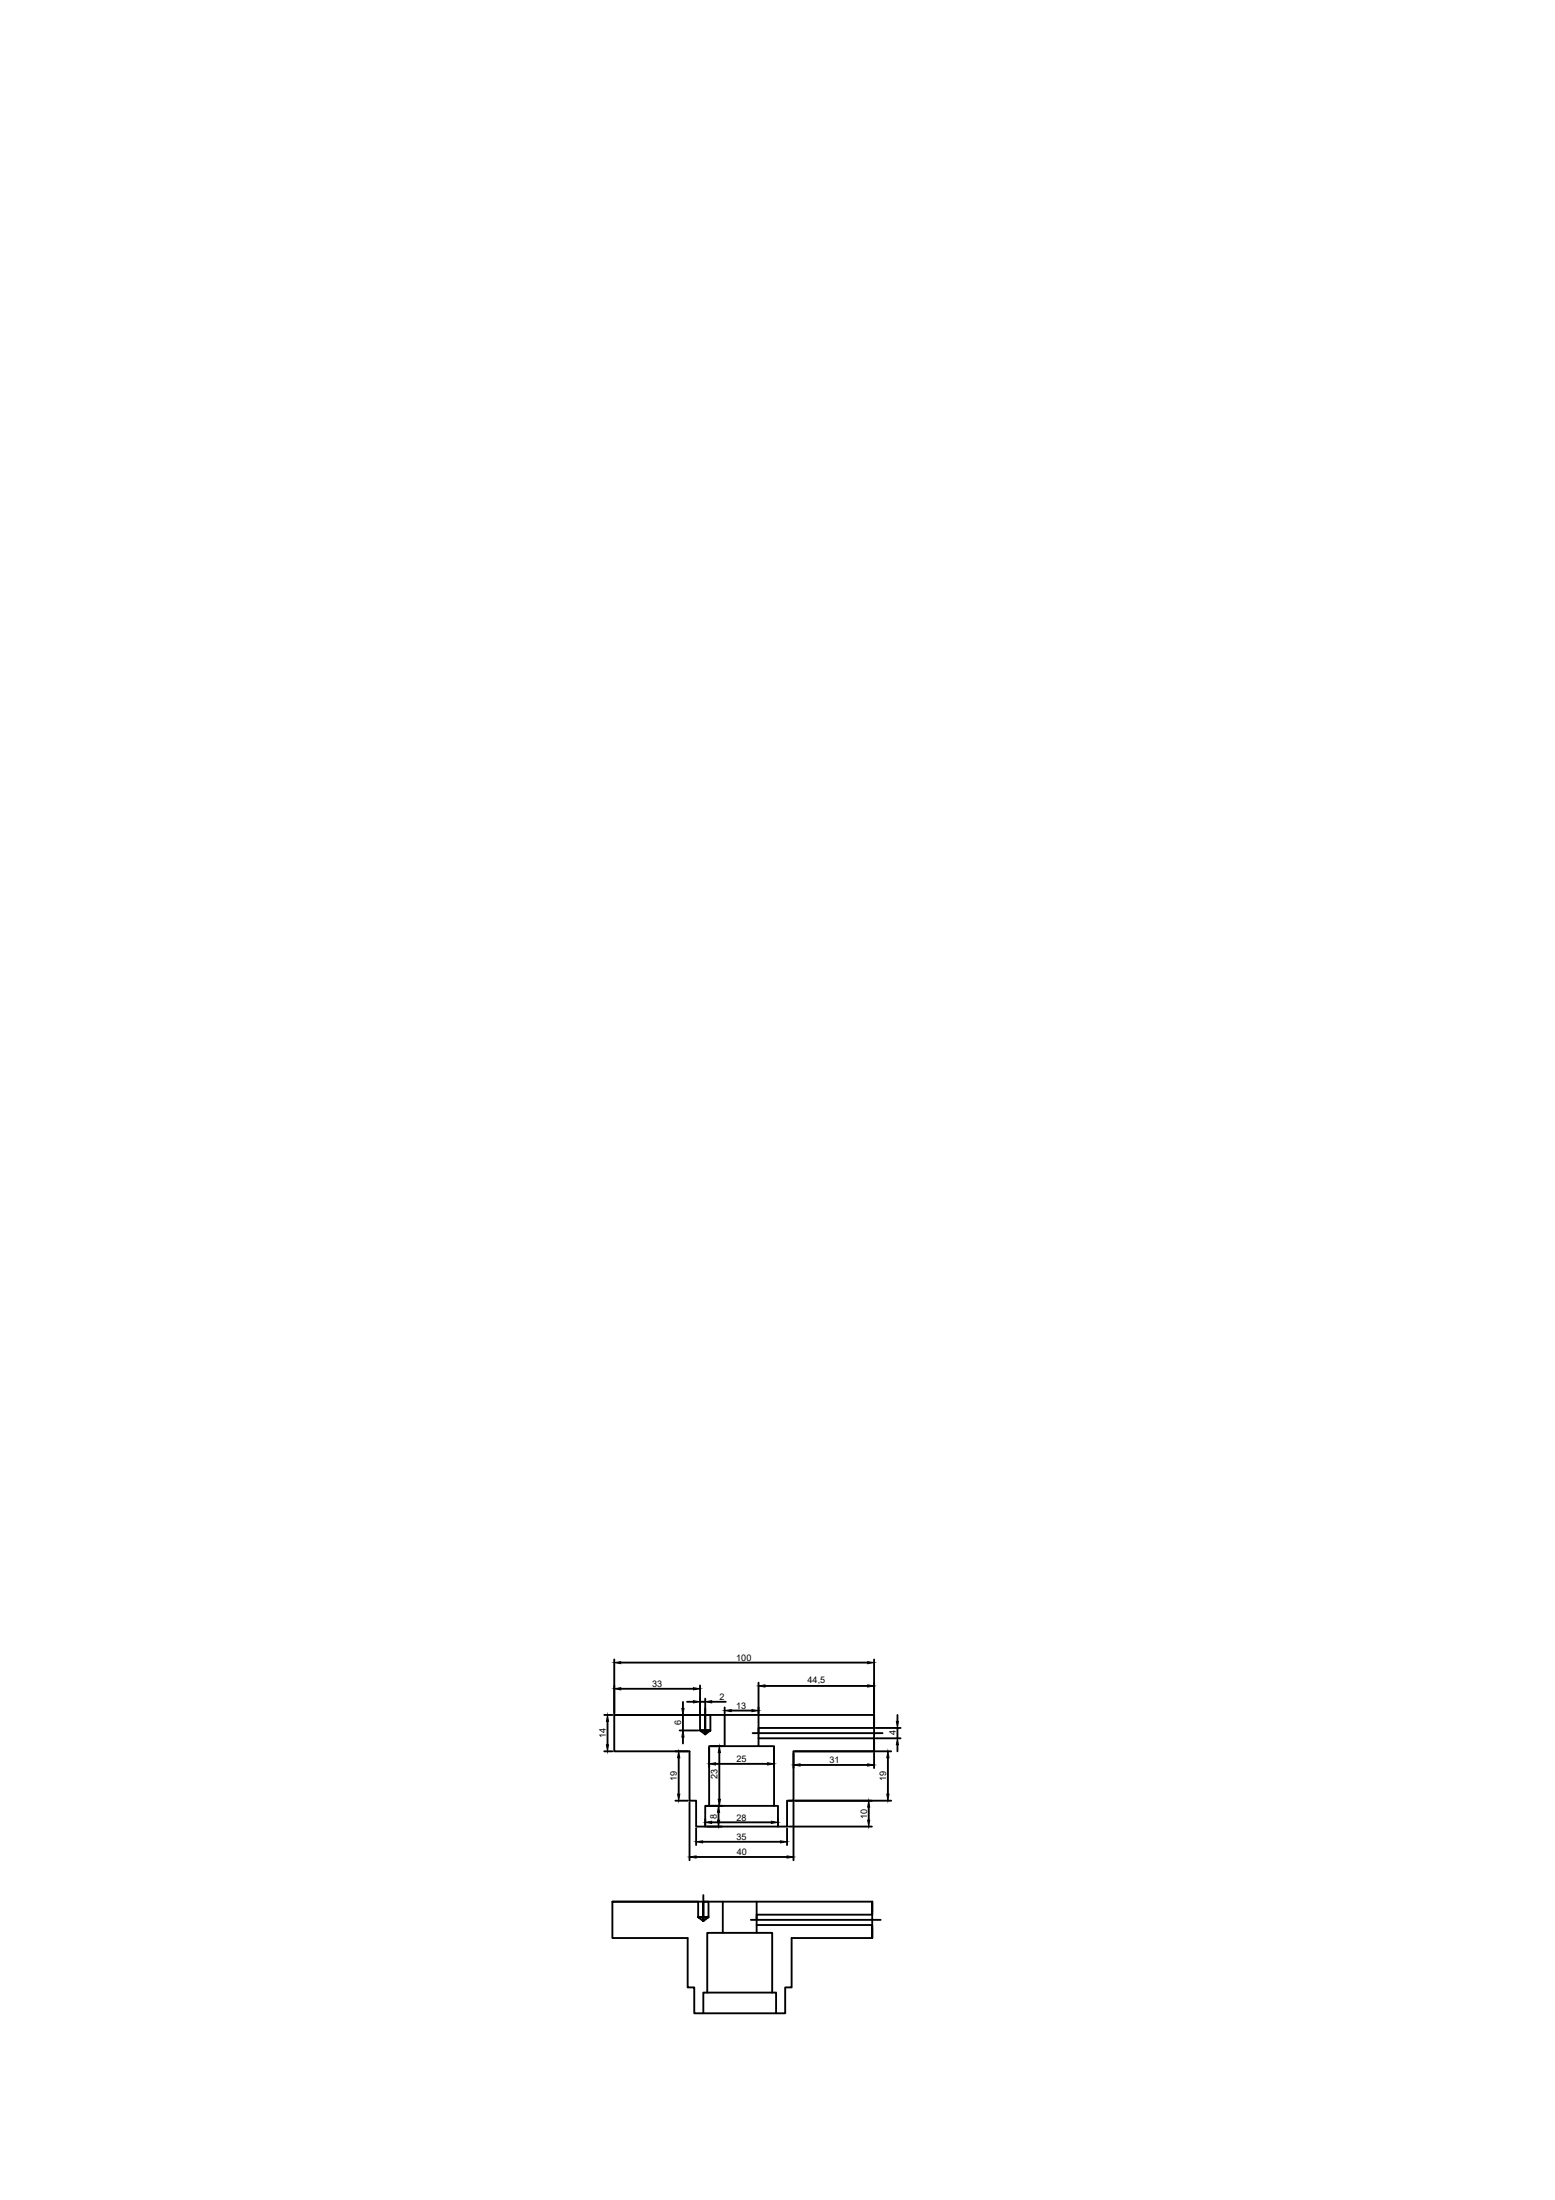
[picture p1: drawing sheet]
<svg xmlns="http://www.w3.org/2000/svg" width="210mm" height="297mm" viewBox="0 0 210 297" stroke-linecap="round" stroke-linejoin="round" font-family="sans-serif">
<!-- layer: 0 -->
<g fill="none" stroke="#000" stroke-width=".25">
<path d="M81.6 236.5h1.1M81.6 231.5h1.1M82 232.4v3.2M82.9 231.5h35.1v5h-10.9v6.6h-.9v3.5h-12.2v-3.5h-.9v-6.6h-10.2zM82.9 224.1v7.2M83.8 228h9.8M83.8 224.5h33.3M91.2 236.5h1.7M91.6 237.3v4.9M91.7 231.5h2.6M91.7 233.6h2.6M92.2 229.8v.9"/>
<path d="M92.2 231.5v2.1M92.2 234.5v.9M92.7 229.8h.9M94.5 227.6v3.7M94.5 229.8h.7M95.2 230.7v3.5l.7-.6h-1.4l.7 .6v-.6h.7v-2.1h-.7v2.1h-.7v-2.1h-11.6M95.2 229.3v2M95.7 236v2.6M95.9 235.8h1.6M96.1 229.8h1.9M96.6 238.2h7M97.1 236.6v6.3"/>
<path d="M97.8 230.5v.8M97.8 231.5v4.3M98.7 231h2.8M101.6 234h17.5M102.4 234.7h15.6v1.8v-1.4M102.4 227.2v4.1M102.4 231.5v4.3M103.3 227.6h13.8M104.5 236v2.6M107.1 236.7v2M107.3 236.5h13M108 238.3h9.1"/>
<path d="M118 231.5v1.8h-15.6v.7M118 224.1v7.2M118 231.5v1.4M118 236.7v2M118.2 233.3h3.4M118.2 234.7h3.4M119.9 237.3v4.9M121.1 231.5v.9M121.1 233.3v1.4M121.1 235.6v.9M82.7 256.8h35v4.9h-10.8v6.6h-.9v3.5h-12.3v-3.5h-.9v-6.6h-10.1zM91.2 243.1h1.7"/>
<path d="M93.1 243.3v7.9M94 250.7h12.2M94 246.9v2.2M94.8 248.7h10.6M94.9 255.9v3.5l.7-.5h-1.4l.7 .5v-.5h.7v-2.1h-.7v2.1h-.7v-2.1h-11.5M95.2 246.6v-2.8h9.8v2.8M95.2 245.6v.8M95.4 246.6h2M95.4 243.8h2.1M95.7 243.8v-8h8.8v8M96.1 246h8M97 244.7v1.1"/>
<path d="M97.6 256.8v4.2M101.4 259.2h17.5M102.1 259.9h15.6v1.8v-1.4M102.1 256.8v4.2M105 245.6v.8M106.2 246.9v2.2M106.5 246.6h11.2M106.5 243.1h13.8M107.1 243.3v7.9M117.3 244v1.8M117.7 256.8v1.7h-15.6v.7M117.7 256.8v1.4"/>
<path d="M94.9 271.8v-2.8h9.9v2.8M95.5 269v-8h8.7v8"/>
</g>
<g fill="#000" stroke="#000" stroke-width=".13">
<path d="M81.9 235.6h.2l-.1 .9zM82 231.5l.1 .9h-.2zM82.9 228l.9-.1v.3zM82.9 224.5l.9-.1v.2zM91.6 236.5l.2 .8h-.3zM92 230.7h.3l-.1 .8zM92.2 233.6l.1 .9h-.3zM93.6 227.9l.9 .1-.9 .2zM93.6 229.6l.9 .2-.9 .1zM95.2 229.8l.9-.2v.3zM95.7 238.2l.9-.2v.3zM97.1 235.8l.1 .8h-.2z"/>
<path d="M97.8 231l.9-.2v.3zM101.5 230.8l.9 .2-.9 .1zM102.4 227.6l.9-.1v.3zM103.6 238l.9 .2-.9 .1zM107.1 238.3l.9-.1v.2zM117.1 224.4l.9 .1-.9 .1zM117.1 227.5l.9 .1-.9 .2zM117.1 238.2l.9 .1-.9 .1zM119.9 236.5l.1 .8h-.3zM121 232.4h.3l-.2 .9zM121.1 234.7l.2 .9h-.3zM91.5 242.2h.3l-.2 .9z"/>
<path d="M93.1 250.7l.9-.1v.3zM94 248.7l.8-.2v.3zM95.2 246l.9-.1v.3zM96.8 245.8h.3l-.1 .8zM97 243.8l.1 .9h-.3zM97 242.9h.2l-.1 .9zM104.1 245.9l.9 .1-.9 .2zM105.4 248.5l.8 .2-.8 .1zM106.2 250.6l.9 .1-.9 .2zM117.1 245.8h.3l-.1 .8zM117.3 243.1l.1 .9h-.3zM119.7 242.2h.3l-.1 .9z"/>
</g>
<g font-size="1.2">
<text x="88" y="227.8">33</text>
<text x="99.4" y="224.2">100</text>
<text x="109" y="227.2">44,5</text>
<text x="92" y="232.9" transform="rotate(-90 92 232.9)">6</text>
<text x="97.1" y="229.6">2</text>
<text x="99.4" y="230.7">13</text>
<text x="81.8" y="234.7" transform="rotate(-90 81.8 234.7)">14</text>
<text x="99.4" y="237.9">25</text>
<text x="112" y="238.1">31</text>
<text x="120.9" y="234.3" transform="rotate(-90 120.9 234.3)">4</text>
<text x="91.4" y="240.5" transform="rotate(-90 91.4 240.5)">19</text>
<text x="96.8" y="245.6" transform="rotate(-90 96.8 245.6)">8</text>
<text x="96.9" y="240.1" transform="rotate(-90 96.9 240.1)">23</text>
<text x="99.4" y="245.8">28</text>
<text x="117" y="245.6" transform="rotate(-90 117 245.6)">10</text>
<text x="119.6" y="240.5" transform="rotate(-90 119.6 240.5)">19</text>
<text x="99.4" y="248.4">35</text>
<text x="99.4" y="250.5">40</text>
</g>
</svg>
